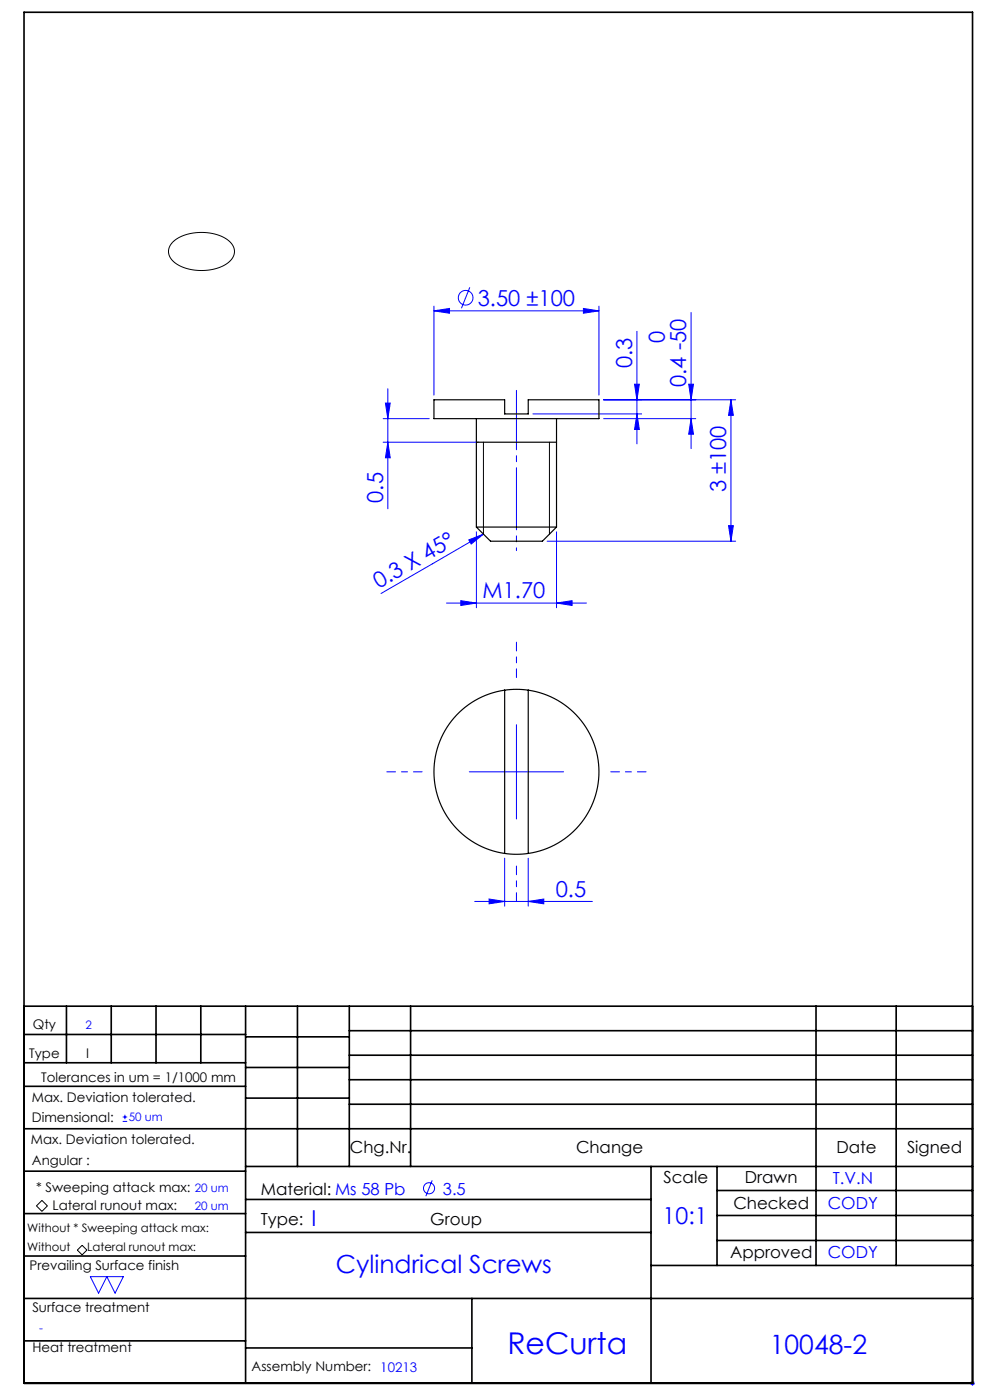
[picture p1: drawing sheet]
<svg xmlns="http://www.w3.org/2000/svg" width="210mm" height="297mm" viewBox="0 0 210 297" stroke-linecap="round" stroke-linejoin="round" font-family="sans-serif">
<g fill="none" stroke="#00f" stroke-width=".21">
<path d="M92.1 65.9l3.3-.5v1.1zM92.1 64.9v18.9M92.1 65.9h35M99.7 60.9l-1.8 4.5M123.7 65.4l3.4 .5-3.4 .6zM127.1 64.9v18.9M135.1 70.3v23.9M146.6 66.3v28.9M81.3 88.8h9.8M81.3 93.8h20.3M81.8 85.5h1l-.5 3.3zM82.3 82.5v25.4"/>
<path d="M82.3 93.8l.5 3.3h-1zM113.1 87.8h23M128.1 84.8h28M128.1 88.8h19.5M134.6 81.5h1l-.5 3.3zM135.1 87.8l.5 3.3h-1zM146.1 81.5h1l-.5 3.3zM146.6 88.8l.5 3.3h-1zM155.1 84.8v30M155.1 84.8l.5 3.3h-1.1zM99.4 114.5l3.2-1.2-2.6 2.1zM101.1 112.8v16.1"/>
<path d="M102.6 113.3l-21.8 12.6M116.1 114.8h40M118.1 112.8v16.1M154.5 111.5h1.1l-.5 3.3zM94.7 127.9h29.7M97.7 127.4l3.4 .5-3.4 .5zM118.1 127.9l3.3-.5v1zM109.6 153.7v20M99.6 163.7h19.9M100.7 191.2h24.9M103.7 190.7l3.4 .5-3.4 .5zM107.1 182.1v10.1"/>
<path d="M112.1 191.2l3.3-.5v1zM112.1 182.1v10.1M26 237.9h1M26 237h1M26.5 236.5v.9M91.7 250.4l-1.4 3.4M19.2 270.8h7l-1.8 3.5-1.7-3.5-1.8 3.5zM205.8 293.5h1M205.9 293.1l.7 .7M206.3 293v1M206.6 293.1l-.7 .7"/>
<circle cx="98.8" cy="63.2" r="1.56"/>
<circle cx="91" cy="252.1" r="1.18"/>
</g>
<path d="M36.7 51.3a10.1 10.1 0 0 1 12.1 .1 2.81 2.81 0 0 1-.8 4.6 10.4 10.4 0 0 1-11.2-.6 2.66 2.66 0 0 1-.1-4.1zM102.6 93.8v19.5M116.6 93.8v19.5M8.9 254.7l1.2 1.1-1.2 1.2-1.2-1.2zM16.4 265.2l1-1 1 1-1 1z" fill="none" stroke="#000" stroke-width=".21"/>
<path d="M109.6 143.7v-7.5M89.6 163.7h-7.5M129.6 163.7h7.5M109.6 183.7v7.5" fill="none" stroke="#00f" stroke-width=".21" stroke-dasharray="15.2 1.3 1.3 1.3" stroke-dashoffset="13.4"/>
<path d="M109.6 82.8v29" fill="none" stroke="#00f" stroke-width=".21" stroke-dasharray="15.2 1.3 1.3 1.3" stroke-dashoffset="2.6"/>
<path d="M109.6 111.8v5" fill="none" stroke="#00f" stroke-width=".21" stroke-dasharray="15.2 1.3 1.3 1.3" stroke-dashoffset="14.6"/>
<g fill="none" stroke="#000" stroke-width=".35">
<path d="M5.1 2.6h201.2v290.9h-201.2zM5.1 213.5h201.2M5.1 219.5h47M14.1 213.5v12M23.6 213.5v12M33.1 213.5v12M42.6 213.5v12M52.1 213.5v80M52.1 220h22M63.1 213.5v34M74.1 218.7h132.2M74.1 213.5v34"/>
<path d="M87.1 213.5v34M173.1 213.5v55M190.1 213.5v55M5.1 239.5h201.2M5.1 230.5h47M5.1 225.5h47M52.1 226.5h22M52.1 233h22M74.1 223.9h132.2M74.1 229.1h132.2M74.1 234.3h132.2M5.1 257.5h47"/>
<path d="M5.1 248.5h47M52.1 247.5h154.2M52.1 254.5h86M138.1 247.5v46M152.1 247.5v21M152.1 252.6h54.2M152.1 257.9h54.2M5.1 275.5h201.2M5.1 266.5h47M52.1 261.5h86M100.1 275.5v18M138.1 268.5h68.2"/>
<path d="M152.1 263.2h54.2M5.1 284.5h47M52.1 286h48"/>
</g>
<path d="M101.1 93.8h17" fill="none" stroke="#000" stroke-width=".25"/>
<g fill="#00f">
<path d="M99.4 114.5l3.2-1.2-2.6 2.1z"/>
<path d="M92.1 65.9l3.3-.5v1.1zM123.7 65.4l3.4 .5-3.4 .6zM97.7 127.4l3.4 .5-3.4 .5zM118.1 127.9l3.3-.5v1zM103.7 190.7l3.4 .5-3.4 .5zM112.1 191.2l3.3-.5v1z"/>
<path d="M135.1 87.8l.5 3.3h-1zM134.6 81.5h1l-.5 3.3z"/>
<path d="M81.8 85.5h1l-.5 3.3zM82.3 93.8l.5 3.3h-1zM146.1 81.5h1l-.5 3.3zM146.6 88.8l.5 3.3h-1zM155.1 84.8l.5 3.3h-1.1zM154.5 111.5h1.1l-.5 3.3z"/>
</g>
<path d="M92.1 84.8h15v3h5v-3h15v4h-35zM101.1 88.8v23M118.1 88.8v23M101.1 111.8l3 3h11l3-3M101.1 111.8h17M107.1 146.4a17.5 17.5 0 0 0-15 17.3 17.5 17.5 0 0 0 15 17.4M107.1 146.4a17.5 17.5 0 0 1 5 0M107.1 146.4v34.7M112.1 146.4a17.5 17.5 0 0 1 15 17.3 17.5 17.5 0 0 1-15 17.4M112.1 146.4v34.7M107.1 181.1a17.5 17.5 0 0 0 5 0" fill="none" stroke="#000" stroke-width=".25"/>
<text font-size="6.3" fill="#00f" x="107.6" y="287.3">ReCurta</text>
<text font-size="5.6" fill="#00f" x="163.3" y="287.2">10048-2</text>
<text font-size="5.3" fill="#00f" x="71.2" y="270.1">Cylindrical Screws</text>
<text font-size="4.9" fill="#00f" x="140.6" y="259.7">10:1</text>
<g font-size="4.7" fill="#00f">
<text x="101.3" y="64.9">3.50 ±100</text>
<text x="141.1" y="72.7" transform="rotate(-90 141.1 72.7)">0</text>
<text x="134.1" y="78" transform="rotate(-90 134.1 78)">0.3</text>
<text x="145.5" y="82.1" transform="rotate(-90 145.5 82.1)">0.4 -50</text>
<text x="81.3" y="106.6" transform="rotate(-90 81.3 106.6)">0.5</text>
<text x="154" y="104.4" transform="rotate(-90 154 104.4)">3 ±100</text>
<text x="80.3" y="125" transform="rotate(-30 80.3 125)">0.3 X 45°</text>
<text x="102.4" y="126.9">M1.70</text>
<text x="117.9" y="190.2">0.5</text>
<text x="66.1" y="260">I</text>
</g>
<g font-size="3.5">
<text x="74.2" y="244.7">Chg.Nr.</text>
<text x="122.2" y="244.7">Change</text>
<text x="177.4" y="244.7">Date</text>
<text x="192.4" y="244.7">Signed</text>
<text x="140.8" y="250.9">Scale</text>
<text x="158" y="250.9">Drawn</text>
<text x="55.3" y="253.5">Material: Ms 58 Pb</text>
<text x="155.6" y="256.4">Checked</text>
<text x="55.3" y="259.8">Type:</text>
<text x="91.3" y="259.8">Group</text>
<text x="154.9" y="266.9">Approved</text>
</g>
<g font-size="3.5" fill="#00f">
<text x="176.6" y="251.1">T.V.N</text>
<text x="93.9" y="253.4">3.5</text>
<text x="175.6" y="256.6">CODY</text>
<text x="175.6" y="267">CODY</text>
</g>
<g font-size="2.8">
<text x="7" y="218.4">Qty</text>
<text x="6.2" y="224.5">Type</text>
<text x="18.2" y="224.5">I</text>
<text x="6.8" y="233.7">Max. Deviation tolerated.</text>
<text x="8.8" y="229.4">Tolerances in um = 1/1000 mm</text>
<text x="6.8" y="238.1">Dimensional:</text>
<text x="6.6" y="242.8">Max. Deviation tolerated.</text>
<text x="6.8" y="247.1">Angular :</text>
<text x="7.6" y="252.9">* Sweeping attack max:</text>
<text x="11.2" y="256.7">Lateral runout max:</text>
<text x="6.3" y="269.5">Prevailing Surface finish</text>
<text x="6.9" y="278.3">Surface treatment</text>
<text x="6.9" y="286.7">Heat treatment</text>
<text x="53.4" y="290.9">Assembly Number: 10213</text>
</g>
<g font-size="2.5" fill="#00f">
<text x="18.1" y="218.3">2</text>
<text x="27.3" y="237.9">50 um</text>
<text x="41.3" y="252.9">20 um</text>
<text x="41.3" y="256.7">20 um</text>
<text x="8.3" y="282.6">-</text>
</g>
<g font-size="2.5">
<text x="5.8" y="261.4">Without * Sweeping attack max:</text>
<text x="5.8" y="265.4">Without</text>
<text x="18.5" y="265.3">Lateral runout max:</text>
</g>
</svg>
